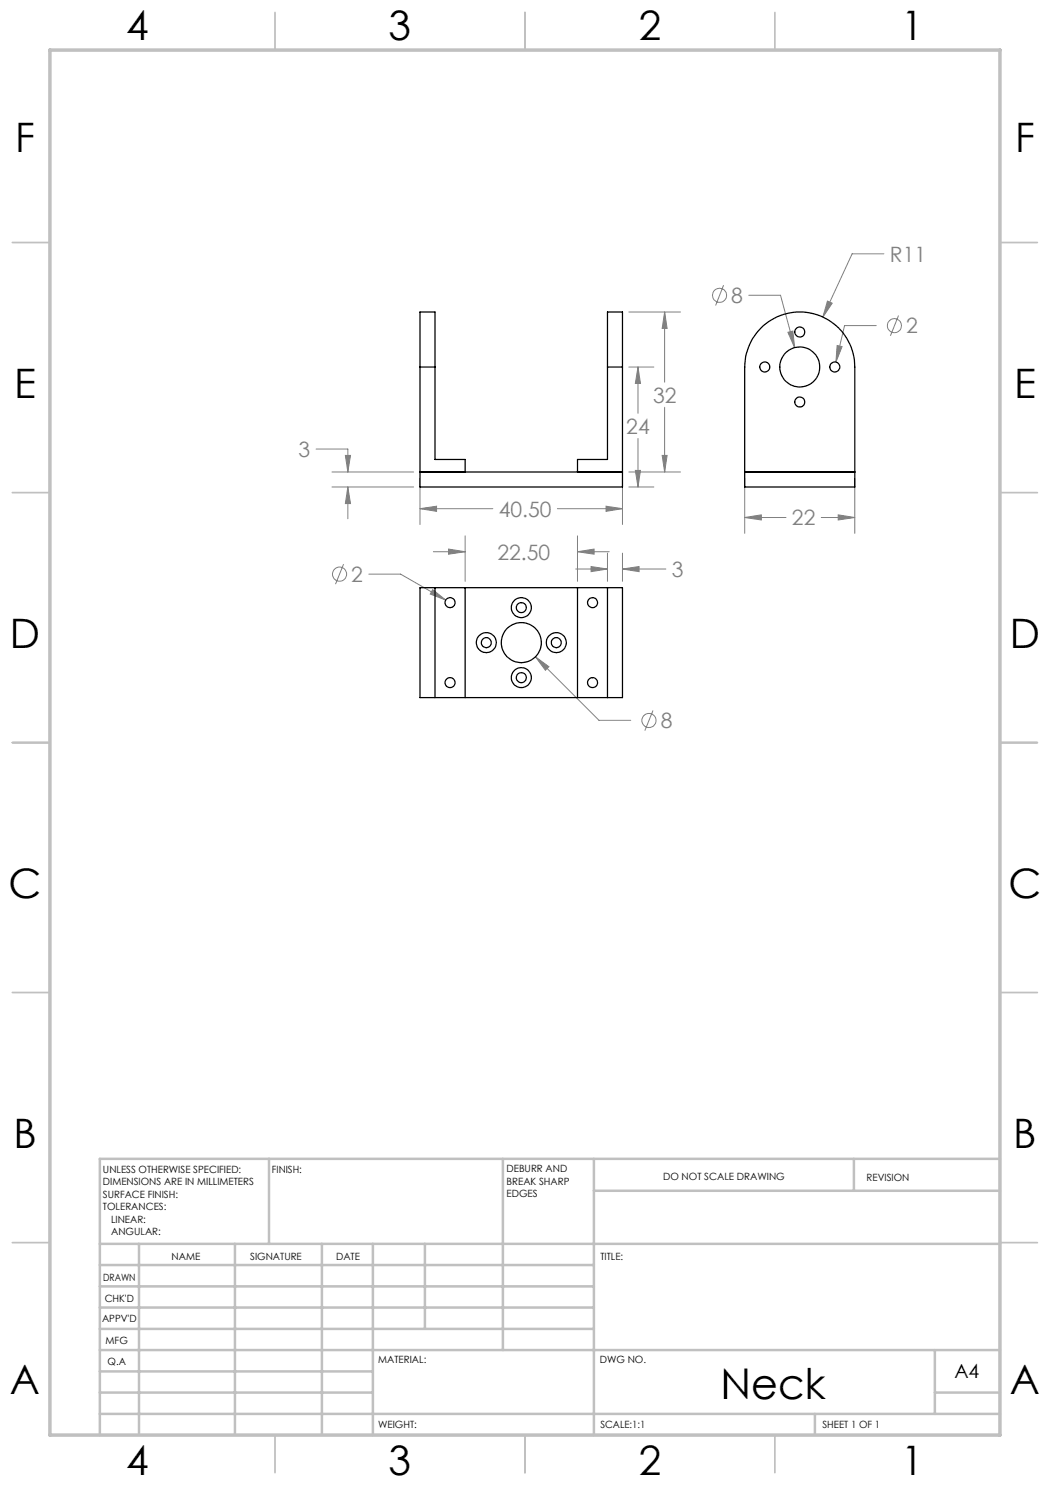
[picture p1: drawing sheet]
<svg xmlns="http://www.w3.org/2000/svg" width="210mm" height="297mm" viewBox="0 0 210 297" stroke-linecap="round" stroke-linejoin="round" font-family="sans-serif">
<g fill="none" stroke="#808080" stroke-width=".2">
<path d="M144.7 57l-1.6 4.1M149.8 59.1h6.3l2.8 10.4M176.8 50.8h-6.4l-5.8 12.6M125.8 62.4h10.3M125.8 73.4h5M127.6 73.4l.5 3.3h-1zM127.6 73.4v9.3M132.9 62.4l.5 3.3h-1zM132.9 62.4v14M157.6 66.5l1-.3 .3 3.3zM165.5 60.2l.9 .4-1.8 2.8zM167.4 69.1l1 .2-1.2 3.1z"/>
<path d="M175.3 65.1h-6.4l-1.7 7.3M179.7 63.1l-1.6 4.1M63.2 89.8h6.4v4.6M66.4 94.4h16.3M66.4 97.4h16.3M69.1 91.1h1l-.5 3.3zM69.6 97.4l.5 3.3h-1zM69.6 97.4v6.3M84 95.7v9.2M124.5 95.7v9.2M125.8 94.4h10.3M125.8 97.4h5"/>
<path d="M127.1 94.1h1l-.5 3.3zM127.6 87.7v9.7M132.4 91.1h1l-.5 3.3zM132.9 81.5v12.9M148.9 95.7v11M171 95.7v11M68.7 112.8l-1.6 4M73.8 114.8h6.3l9 5.2M84 101.7l3.3-.5v1.1zM84 101.7h14.6M86.5 117.9l2.6 2.1-3.1-1.2zM86.7 110.3h6.3"/>
<path d="M89.7 109.8l3.3 .5-3.3 .5zM93 107.2v9.1M111.5 101.7h13M115.1 113.8h6.4M115.5 110.3l3.3-.5v1zM115.5 107.2v9.1M115.5 110.3h6.3M118.2 113.3l3.3 .5-3.3 .5zM121.2 101.2l3.3 .5-3.3 .6zM121.5 110.6v5.7M124.5 113.8l3.3-.5v1zM124.5 110.6v5.7"/>
<path d="M124.5 113.8h8.7M148.9 103.5l3.4-.5v1zM148.9 103.5h8.3M164.3 103.5h6.7M167.6 103l3.4 .5-3.4 .5zM107.1 131.4l2.7 1.9-.7 .8zM107.1 131.4l12.7 12.7h6.4M130.6 142.1l-1.6 4"/>
<circle cx="143.9" cy="59.1" r="1.4"/>
<circle cx="178.9" cy="65.1" r="1.41"/>
<circle cx="67.9" cy="114.8" r="1.41"/>
<circle cx="129.8" cy="144.1" r="1.42"/>
</g>
<g fill="none" stroke="#c0c0c0" stroke-width=".35">
<path d="M55 2.5v7.5M105 2.5v7.5M155 2.5v7.5M2.5 48.5h7.5M200 48.5h7.5M2.5 98.5h7.5M200 98.5h7.5M2.5 148.5h7.5M200 148.5h7.5M2.5 198.5h7.5M200 198.5h7.5M2.5 248.5h7.5"/>
<path d="M200 248.5h7.5M55 287v7.5M105 287v7.5M155 287v7.5"/>
</g>
<g fill="none" stroke="#c0c0c0" stroke-width=".5">
<path d="M53.8 231.8v17M100.6 231.8v38.2M118.8 231.8v55.2M118.8 238.2h81.2M170.8 231.8v6.4M200 231.8h-180v55.2M20 248.8h180M20 257.3h98.8M20 253h98.8M27.8 248.8v38.2M47 248.8v38.2M64.4 248.8v38.2"/>
<path d="M74.6 248.8v38.2M85 248.8v17M20 265.8h98.8M20 261.5h98.8M20 278.5h54.6M20 274.3h54.6M20 270h180M187 278.5h13M187 270v12.8M20 282.8h180M163 282.8v4.2"/>
</g>
<path d="M10 10h190v277h-190z" fill="none" stroke="#c0c0c0" stroke-width=".7"/>
<path d="M84 101.7l3.3-.5v1.1zM121.2 101.2l3.3 .5-3.3 .6zM132.9 62.4l.5 3.3h-1zM132.4 91.1h1l-.5 3.3zM127.6 73.4l.5 3.3h-1zM127.1 94.1h1l-.5 3.3zM69.1 91.1h1l-.5 3.3zM69.6 97.4l.5 3.3h-1zM107.1 131.4l2 2.7 .7-.8zM118.2 113.3l3.3 .5-3.3 .5zM124.5 113.8l3.3-.5v1zM86.5 117.9l-.5 .9 3.1 1.2zM89.7 109.8l3.3 .5-3.3 .5zM115.5 110.3l3.3-.5v1zM148.9 103.5l3.4-.5v1zM167.6 103l3.4 .5-3.4 .5zM165.5 60.2l-.9 3.2 1.8-2.8zM157.6 66.5l1.3 3-.3-3.3zM167.4 69.1l-.2 3.3 1.2-3.1z" fill="#808080"/>
<g fill="none" stroke="#000" stroke-width=".25">
<path d="M84 73.4v-11h3v11M84 73.4v24h40.5v-24M84 73.4h3M87 73.4v18.5h6v2.5M121.5 73.4v-11h3v11M121.5 73.4h3M121.5 73.4v18.5h-6v2.5M152.6 65.2a11 11 0 0 1 11.9-1.8 11 11 0 0 1 6.5 10v24h-22.1v-24a11.3 11.3 0 0 1 3.7-8.2zM84 94.4h40.5M148.9 94.4h22.1M84 117.5h40.5v22h-40.5zM87 117.5v22"/>
<path d="M93 117.5v22M115.5 117.5v22M121.5 117.5v22"/>
<circle cx="152.9" cy="73.4" r="1"/>
<circle cx="160" cy="66.4" r="1"/>
<circle cx="160" cy="73.4" r="4"/>
<circle cx="167" cy="73.4" r="1"/>
<circle cx="160" cy="80.4" r=".99"/>
<circle cx="90" cy="120.5" r="1"/>
<circle cx="90" cy="136.5" r=".99"/>
<circle cx="97.3" cy="128.5" r=".99"/>
<circle cx="97.3" cy="128.5" r="2"/>
<circle cx="104.3" cy="121.5" r=".99"/>
<circle cx="104.3" cy="128.5" r="4"/>
<circle cx="104.3" cy="135.5" r="1"/>
<circle cx="104.3" cy="135.5" r="1.99"/>
<circle cx="104.3" cy="121.5" r="2"/>
<circle cx="111.3" cy="128.5" r="1"/>
<circle cx="111.3" cy="128.5" r="1.99"/>
<circle cx="118.5" cy="136.5" r="1"/>
<circle cx="118.5" cy="120.5" r="1"/>
</g>
<text font-size="8.5" x="144.1" y="279.7">Neck</text>
<g font-size="8.1">
<text x="25.2" y="8">4</text>
<text x="77.7" y="8">3</text>
<text x="127.7" y="8">2</text>
<text x="180.2" y="8">1</text>
<text x="3" y="30.4">F</text>
<text x="203" y="30.4">F</text>
<text x="2.8" y="79.6">E</text>
<text x="202.8" y="79.6">E</text>
<text x="2" y="129.6">D</text>
<text x="202" y="129.6">D</text>
<text x="1.7" y="179.6">C</text>
<text x="201.7" y="179.6">C</text>
<text x="2.7" y="229.6">B</text>
<text x="202.7" y="229.6">B</text>
<text x="2" y="278.9">A</text>
<text x="202" y="278.9">A</text>
<text x="25.2" y="295">4</text>
<text x="77.7" y="295">3</text>
<text x="127.7" y="295">2</text>
<text x="180.2" y="295">1</text>
</g>
<g font-size="4.2" fill="#808080">
<text x="178" y="52.4">R11</text>
<text x="146.3" y="60.6">8</text>
<text x="181.2" y="66.7">2</text>
<text x="130.6" y="80.5">32</text>
<text x="125.3" y="86.8">24</text>
<text x="59.7" y="91.4">3</text>
<text x="99.8" y="103.3">40.50</text>
<text x="158.4" y="105.1">22</text>
<text x="99.5" y="111.9">22.50</text>
<text x="70.3" y="116.4">2</text>
<text x="134.4" y="115.4">3</text>
<text x="132.1" y="145.6">8</text>
</g>
<text font-size="3.9" x="190.9" y="275.5">A4</text>
<g font-size="2">
<text x="20.6" y="234.6">UNLESS OTHERWISE SPECIFIED:</text>
<text x="20.6" y="237.1">DIMENSIONS ARE IN MILLIMETERS</text>
<text x="20.6" y="239.6">SURFACE FINISH:</text>
<text x="54.4" y="234.6">FINISH:</text>
<text x="101.3" y="234.5">DEBURR AND</text>
<text x="101.3" y="237">BREAK SHARP</text>
<text x="101.3" y="239.5">EDGES</text>
<text x="132.6" y="236">DO NOT SCALE DRAWING</text>
<text x="173.3" y="236.2">REVISION</text>
<text x="20.6" y="242.1">TOLERANCES:</text>
<text x="22.2" y="244.6">LINEAR:</text>
<text x="22.2" y="247.1">ANGULAR:</text>
<text x="34.3" y="252">NAME</text>
<text x="50" y="251.9">SIGNATURE</text>
<text x="67.2" y="251.9">DATE</text>
<text x="120.1" y="251.9">TITLE:</text>
<text x="20.6" y="256.1">DRAWN</text>
<text x="20.9" y="260.3">CHK'D</text>
<text x="20.4" y="264.4">APPV'D</text>
<text x="21.1" y="268.8">MFG</text>
<text x="21.5" y="273">Q.A</text>
<text x="75.6" y="272.5">MATERIAL:</text>
<text x="120" y="272.5">DWG NO.</text>
<text x="75.6" y="285.5">WEIGHT:</text>
<text x="120.1" y="285.6">SCALE:1:1</text>
<text x="164.5" y="285.6">SHEET 1 OF 1</text>
</g>
</svg>
